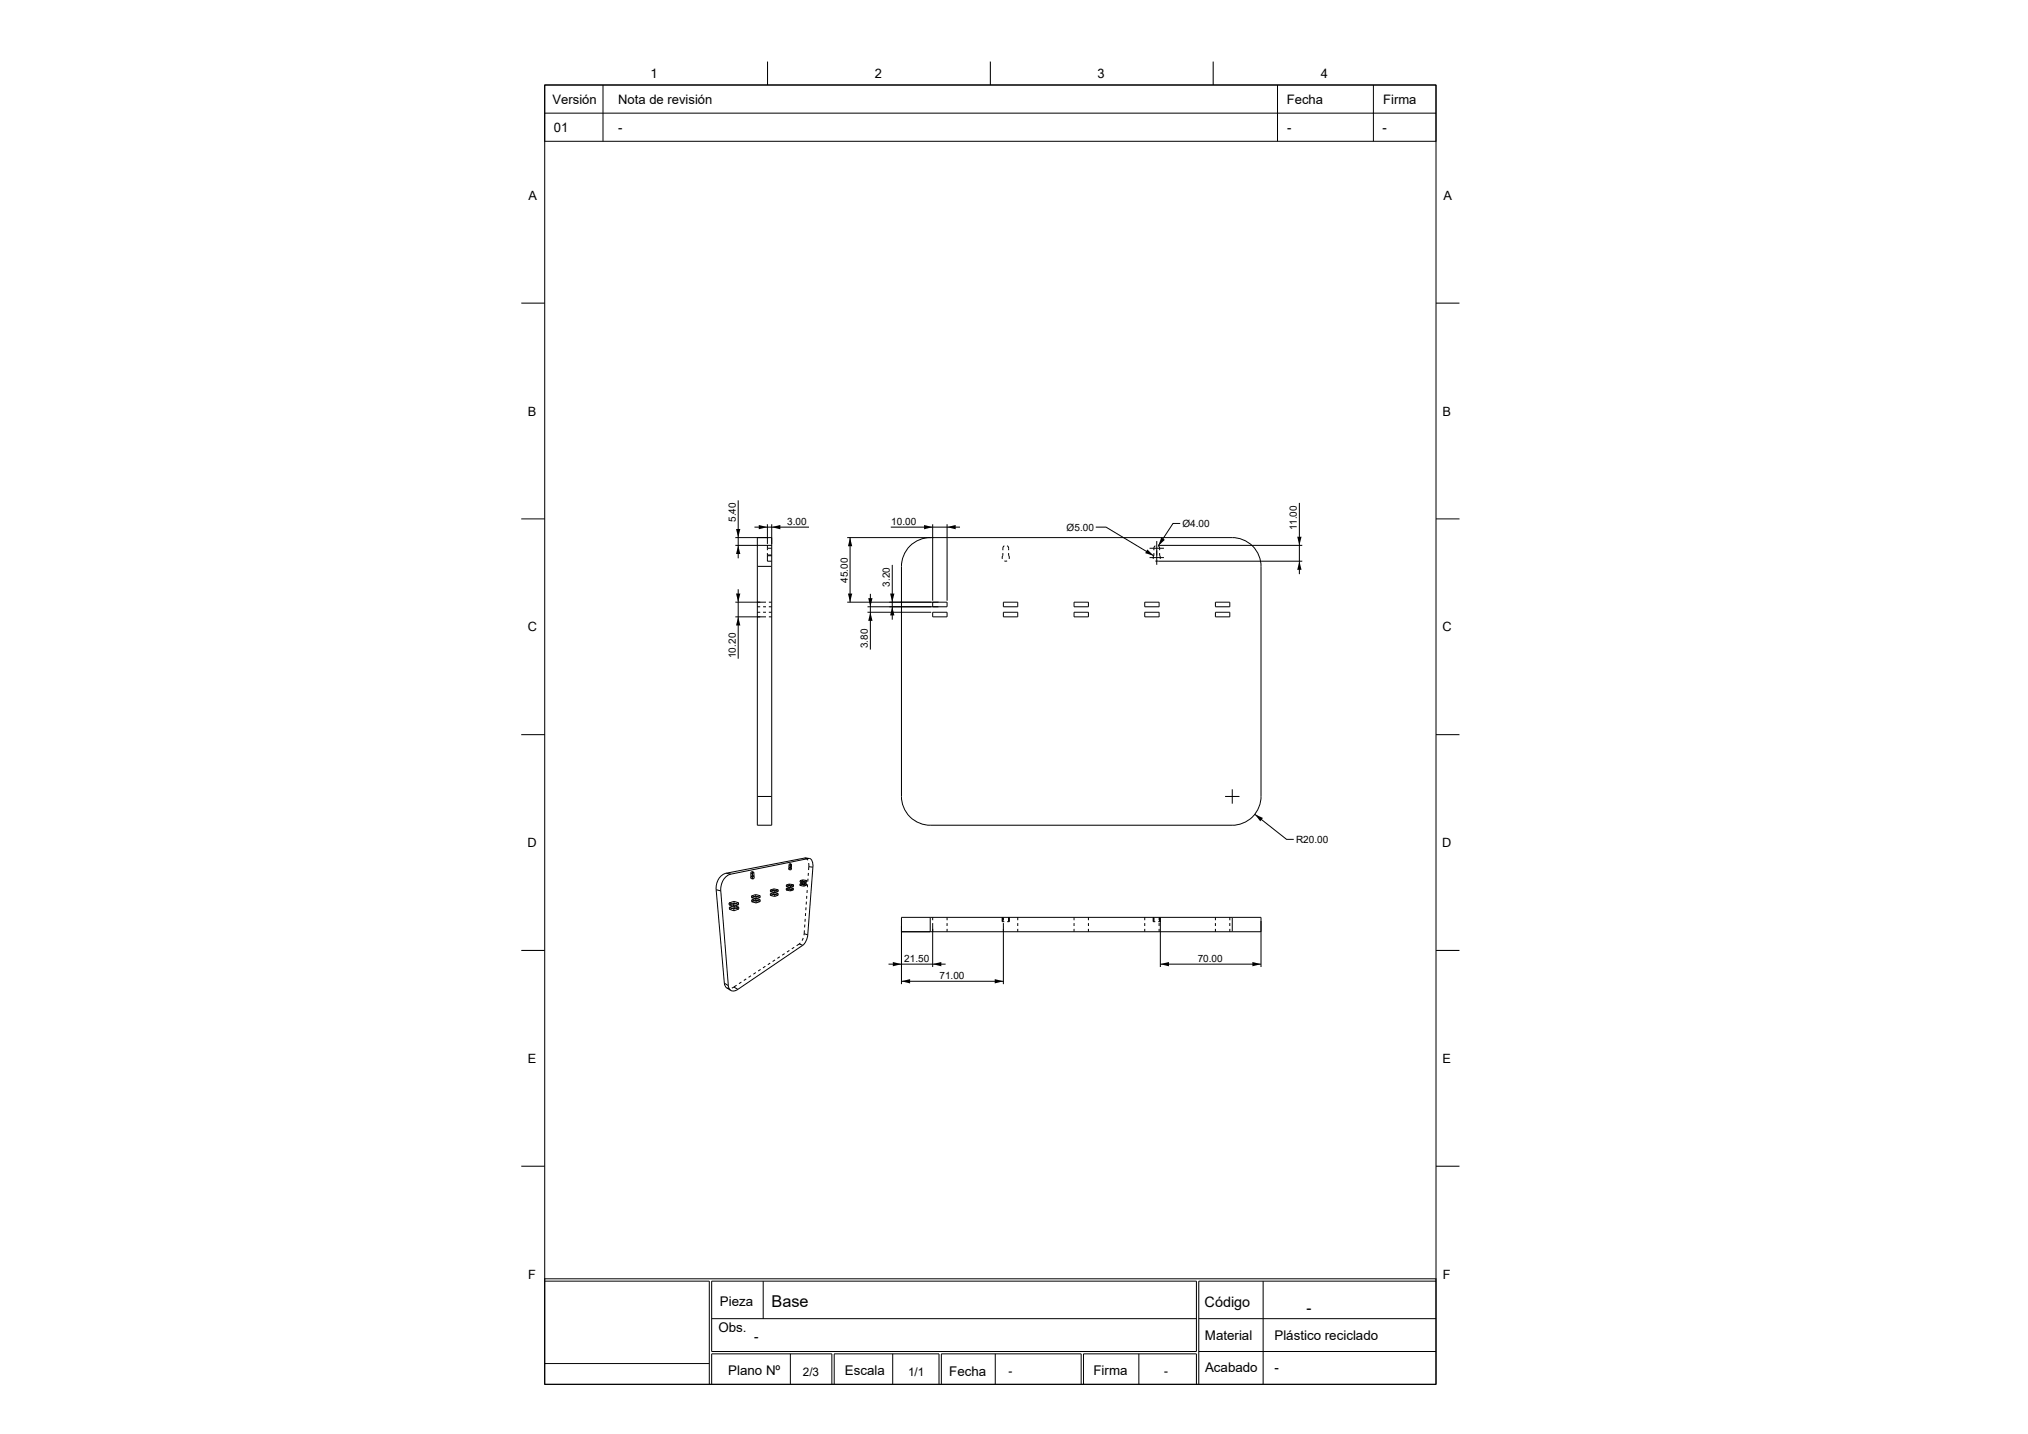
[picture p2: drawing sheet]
<svg xmlns="http://www.w3.org/2000/svg" width="420mm" height="297mm" viewBox="0 0 420 297" stroke-linecap="round" stroke-linejoin="round" font-family="sans-serif">
<g fill="none" stroke="#000" stroke-width=".21">
<path d="M112.8 17.6h184.6v269.1h-184.6zM112.8 17.6h184.6v11.7h-184.6zM124.9 17.6v11.7M159 12.7v4.9M205.1 12.7v4.9M251.3 12.7v4.9M264.6 17.6v11.7M284.4 17.6v11.7M112.8 23.4h184.6M108 62.8h4.8M297.4 62.8h4.9M108 107.5h4.8"/>
<path d="M152.3 113h7.5M152.3 111.3h7.5M152.9 103.6v12M156.2 109.2h11.3M156.8 117.3h3M158.9 115.1h.9M158.9 114.9h.9M158.9 113.6h.9M158.9 113v.6M158.9 115.1v1.1h.9M158.9 108.6v4.1M158.9 113.6v.4"/>
<path d="M158.9 114.5v.6M159.8 108.6v62.3h-3v-59.6M176.1 111.3v13.4M184.5 109.2h14.3M184.8 117v11.4M192.7 111.3a6 6 0 0 0-6 6v47.7a6 6 0 0 0 6 5.9h62.5a6 6 0 0 0 6-5.9v-47.7a6 6 0 0 0-6-6h-79.7M193.2 108.6v15.8M196.1 108.6v15.8M207.7 114.5l-.1 1.3M208 116.2h.6M208 113l-.3 .4v.6M208.6 113l.3 .4v.6"/>
<path d="M208.9 114.5l.1 1.3M226.9 109.2h2.2l9.8 5.9M238.1 113.6h3M238.1 115.5h3M238.9 115.1v.7M239 114.5l-.1 .6M239.3 116.2h.6M239.3 113l-.3 .4v.6M239.6 112.1v4.9M239.8 113l.3 .4 .1 .6M239.9 116.2h29.8M239.9 113h29.8"/>
<path d="M240.2 114.5l.1 1.3M244.4 108.4h-1.5l-3 4.7M269.1 104.2v14.7M297.4 107.5h4.9M152.3 124.7h6.3M152.3 127.8h6.3M152.9 122v14.4M156.8 125.7h.6M156.8 126.8h.6M158 125.7h.6M158 126.8h.6M159.2 127.8h.6"/>
<path d="M159.2 125.7h.6M159.2 126.8h.6M159.2 124.7h.6M175.5 124.7h20.6v1h-16.4M179.7 126.8h13.2M180.3 123v11.5M193.2 126.8h2.9v1h-2.9zM193.2 124.7v1M207.8 124.7h3v1h-3zM207.8 126.8h3v1h-3zM222.4 126.8h3v1h-3zM222.4 124.7h3v1h-3z"/>
<path d="M237.1 126.8h3v1h-3zM237.1 124.7h3v1h-3zM251.7 126.8h3v1h-3zM251.7 124.7h3v1h-3zM108 152.2h4.8M297.4 152.2h4.9M156.8 165h3M163.4 179.7l.1 .4M163.4 179.7l.2 .1M163.4 179.7h.5M163.4 179.7h.1M163.4 179.2h.3"/>
<path d="M163.4 179.2v.5M163.6 178.9l.1 .2M163.6 178.9l-.2 .3M163.6 178.9h.2M163.6 179.6v.3l-.1 .2M163.6 179.6l.3 .1M163.6 179.8l.1 .4M163.7 179.1h.2M163.7 179.1l-.1 .5M163.7 179.2l-.1 .6M163.8 178.9l.1 .2M163.8 178.9l-.1 .3"/>
<path d="M163.9 179.7h.1M163.9 179.7l-.2 .5M163.9 179.1v.6M166.6 177.7l-16.2 3.2M166.6 177.7l.4 .1 .3 .4M166.6 177.7l1 .1M167.5 178.7v.8M167.5 179.5l.9 .1M167.5 179.5v.7M167.6 177.8l-16.2 3.2M167.6 177.8a1.43 1.43 0 0 1 .8 1.8M168.4 179.6l-1.1 14"/>
<path d="M253.7 165h3M255.2 163.5v2.9M259.9 168.7l6.5 5.1h1.5M108 196.8h4.8M148.3 184.3l1.7 19.3M148.3 184.3l1 .2M149.3 184.5l1.5 19.6M150.4 180.9l1 .1M150.4 180.9a3.1 3.1 0 0 0-2.1 3.4M151 187v.4M151 187l.9 .3M151 187.4l.9 .3"/>
<path d="M151 187.9l.1 .4M151 187.9l1 .3M151.1 188.3l.9 .3M151.4 181a3.2 3.2 0 0 0-2.1 3.5M151.9 187.3v.4M152 188.2v.4M152 186.7l-1 .3M152 186.7v.4M152 186.7l.9 .3M152 187.1l-1 .3M152 187.1l1 .3M152.1 187.6l-1.1 .3"/>
<path d="M152.1 187.6v.4M152.1 187.6l.9 .3M152.1 188l-1 .3M152.1 188l.9 .3M152.9 187l.1 .4M152.9 187l-1 .3M153 187.4l-1.1 .3M153 187.9v.4M153 187.9l-1 .3M153 188.3l-1 .3M155.5 180.8l.3 .1M155.5 180.8v.7"/>
<path d="M155.5 181.5l.1 .5M155.5 181.5l.3 .1M155.5 181.5h.3M155.5 181.5h.1M155.6 182h.3M155.7 185.5v.4M155.7 185.5l.9 .3M155.7 185.9l.9 .3M155.7 186.4v.4M155.7 186.4l.9 .2M155.7 186.8l.9 .2M155.7 180.5l-.2 .3"/>
<path d="M155.7 180.5l.3 .1M155.7 180.5l.2 .3M155.8 180.9v.6M155.8 181.6l.1 .4M155.8 181.5v.1M155.9 180.8v.6M155.9 180.8h.2M155.9 181.4h.2M155.9 181.4h.1M155.9 181.4l.3 .1M155.9 181.4v.4l-.3 .2M156 180.6l-.2 .3"/>
<path d="M156 180.6l.1 .2M156.1 180.8v.6M156.1 181.4l.1 .1M156.2 181.5v.3l-.3 .2M156.5 185.3l.9 .2M156.5 185.3l-.8 .2M156.5 185.3v.4M156.5 185.7l.9 .2M156.5 185.7l-.8 .2M156.5 186.1l-.8 .3M156.5 186.1v.4M156.5 186.1l.9 .2"/>
<path d="M156.5 186.5l-.8 .3M156.5 186.5l.9 .2M156.6 185.8v.4M156.6 186.6v.4M157.4 185.5v.4M157.4 185.5l-.8 .3M157.4 185.9l-.8 .3M157.4 186.3v.4M157.4 186.3l-.8 .3M157.4 186.7l-.8 .3M159.5 199.5l-.5 .3M159.5 185.5l.9 .2"/>
<path d="M159.5 185.1l.9 .2M159.5 185.1v.4M159.5 185.1l.8-.2v.3M159.6 184.7l1.5 .4M159.6 184.3l.9 .2M159.6 184.3v.4M160.3 185.2l-.8 .3M160.3 185.2l.8 .2M160.3 184.5l-.7 .2M160.3 184.5l.9 .1M160.3 184.1l.9 .2M160.3 184.1l-.7 .2"/>
<path d="M160.3 184.1v.4M160.4 185.3v.4M160.5 184.5l-.1 .4 .8-.3M160.5 198.8l-.5 .3M161.1 185.4l-.7 .3M161.1 185.1l-.7 .2M161.1 185.1v.3M161.2 184.3l-.7 .2M161.2 184.3v.3M161.5 198.2l-.5 .3M162.5 197.5l-.5 .3M162.8 184.3l.9 .2"/>
<path d="M162.8 184l1.5 .3M162.8 184v.3M162.9 183.6l.8 .2M162.9 183.3l1.4 .3M162.9 183.3v.3M163.5 183.8l.8 .2M163.5 183.8l-.1 .3-.6 .2M163.5 183.8l-.7 .2M163.5 180.1l.2 .1M163.5 183.1v.3l-.6 .2M163.5 183.1l-.6 .2M163.5 183.1l.8 .2"/>
<path d="M163.5 196.9l-.5 .3M164.3 184.3l-.6 .2M164.3 184l-.6 .2v.3M164.3 184v.3M164.3 183.6l-.6 .2M164.3 183.3l-.6 .2v.3M164.3 183.3v.3M164.5 196.2l-.5 .3M165.5 195.5l.8 .3M165.5 195.5l-.5 .4M165.7 183.4l.8 .1M165.7 183.1v.3"/>
<path d="M165.7 183.1l.8 .1M165.7 182.7l.8 .2M165.7 182.4v.3M165.7 182.4l.9 .1M165.8 195.3l-.3 .2M166.2 183.2l.8 .2M166.2 183.2l-.5 .2M166.2 182.9l.8 .1M166.2 182.9v.3M166.2 182.9l-.5 .2M166.2 182.5l.9 .2M166.2 182.5l-.5 .2"/>
<path d="M166.2 182.2v.3M166.2 182.2l-.5 .2M166.2 182.2l.9 .2M166.3 195.8l-13.5 9.1M166.4 194.3l-.3 .5M166.5 183.2v.3M166.5 193.4l.8 .2M166.5 193.4v.3M166.6 182.5l-.1 .4M166.6 192.7l-.1 .7M166.7 191.5l-.1 .6M166.8 190.3l-.1 .6"/>
<path d="M166.8 189.1v.6M166.9 187.9v.6M167 186.7v.6M167 183.4l-.5 .1M167 183l-.5 .2M167 183v.4M167.1 182.7l-.6 .2M167.1 182.4l-.5 .1M167.1 182.4v.3M167.1 185.5l-.1 .6M167.2 184.4l-.1 .6M167.3 183.2l-.1 .6"/>
<path d="M167.3 193.6l-.1 .5a3 3 0 0 1-.9 1.7M167.3 182v.6M167.4 180.8v.6M184 199.7h11.8M186.7 193h74.5M192.7 190v3M193.2 190v.6M193.2 191.2v9.1M196.1 190v.6M196.1 191.2v.6M196.1 192.4v.6M207.5 190v.9h.2"/>
<path d="M207.7 190v.9M207.7 190.9h.3M207.8 190v.6M207.8 191.2v12.6M208.6 190.9h.3M208.9 190v.9M209 190v.9h-.1M210.8 190v.6M210.8 191.2v.6M210.8 192.4v.6M222.4 190v.6M222.4 191.2v.6"/>
<path d="M222.4 192.4v.6M225.4 190v.6M225.4 191.2v.6M225.4 192.4v.6M237.1 190v.6M237.1 191.2v.6M237.1 192.4v.6M238.8 190v.9h.2M238.9 190v.9M239 190.9h.3M239.9 190.9h.3M240.1 190v.6"/>
<path d="M240.1 191.2v.6M240.1 192.4v.6M240.2 190.9h.1M240.2 190v.9M240.3 190v10.3M240.3 199.7h20.9M251.7 190v.6M251.7 191.2v.6M251.7 192.4v.6M254.7 190v.6M254.7 191.2v.6M254.7 192.4v.6"/>
<path d="M255.2 190v3M297.4 196.8h4.9M150 203.6l.2 .6 .3 .4M150 203.6l.8 .5M150.5 204.6l.5 .1M150.5 204.6l.8 .5M150.8 204.1l.2 .6 .3 .4M152 204.4l-.4 .2M152 204.4l.8 .5M152.6 204.1l-.6 .3M152.8 204.9a1.37 1.37 0 0 1-1.5 .2M153.5 203.4l-.5 .3"/>
<path d="M154.5 202.7l-.5 .4M155.5 202.1l-.5 .3M156.5 201.4l-.5 .4M157.5 200.8l-.5 .3M158.5 200.1l-.5 .4M186.7 203.2h21.1M261.2 200.3v-10.3h-74.5v13.8M108 241.5h4.8M297.4 241.5h4.9M112.8 264.9h184.6v21.8h-184.6zM112.8 265.3h34.1v21.4M147.4 265.3h100.4v14.6h-100.4z"/>
<path d="M147.4 273.1h100.4M158.1 265.3v7.8M248.3 279.9h49.1M248.3 273.1h49.1M261.6 265.3v21.4M297.4 265.3h-49.1v21.4M112.8 282.4h34.1M147.4 286.7v-6.3h24.9v6.3M163.7 280.4v6.3M172.8 286.7v-6.3h21.7v6.3M184.9 280.4v6.3M195 286.7v-6.3h28.9v6.3"/>
<path d="M206.1 280.4v6.3M224.4 286.7v-6.3h23.4v6.3M235.9 280.4v6.3"/>
</g>
<g fill="#000">
<path d="M152.9 113l.4 1.7h-.9zM152.4 109.6h.9l-.4 1.7zM157.1 108.7l1.8 .5-1.8 .4zM159.8 109.2l1.8-.5v.9zM176.1 111.3l.4 1.8h-.9zM191.4 108.7l1.8 .5-1.8 .4zM196.1 109.2l1.8-.5v.9zM237.6 113.8l1.3 1.3-1.7-.5zM240.5 111.3l.7 .5-1.3 1.3zM269.1 116.2l.4 1.8h-.8zM268.7 111.2h.8l-.4 1.8zM152.4 122.9h.9l-.4 1.8z"/>
<path d="M152.9 127.8l.4 1.7h-.9zM175.6 122.9h.9l-.4 1.8zM180.3 126.8l.4 1.8h-.9zM179.8 123.9h.9l-.4 1.8zM184.3 122.9h.9l-.4 1.8zM184.8 125.7l.4 1.8h-.9zM259.9 168.7l1.7 .7-.6 .7zM184.9 199.2l1.8 .5-1.8 .4zM193.2 199.7l1.7-.5v.9zM240.3 199.7l1.8-.5v.9zM259.4 199.2l1.8 .5-1.8 .4zM186.7 203.2l1.8-.4v.9z"/>
<path d="M206 202.8l1.8 .4-1.8 .5z"/>
</g>
<text font-size="3.4" x="159.8" y="270.6">Base</text>
<text font-size="3.1" x="270.6" y="271.9">-</text>
<text font-size="3" x="249.5" y="270.6">Código</text>
<g font-size="2.8">
<text x="148.8" y="275.8">Obs.</text>
<text x="149.1" y="270.5">Pieza</text>
<text x="156.2" y="277.7">-</text>
<text x="249.5" y="277.5">Material</text>
<text x="263.9" y="277.6">Plástico reciclado</text>
<text x="150.8" y="284.9">Plano Nº</text>
<text x="175" y="284.9">Escala</text>
<text x="196.6" y="284.9">Fecha</text>
<text x="226.5" y="284.8">Firma</text>
<text x="249.6" y="284.2">Acabado</text>
<text x="263.9" y="284.2">-</text>
</g>
<g font-size="2.7">
<text x="114.4" y="21.5">Versión</text>
<text x="128" y="21.5">Nota de revisión</text>
<text x="266.5" y="21.5">Fecha</text>
<text x="286.5" y="21.5">Firma</text>
<text x="114.7" y="27.3">01</text>
<text x="128" y="27.3">-</text>
<text x="266.6" y="27.3">-</text>
<text x="286.3" y="27.3">-</text>
</g>
<g font-size="2.6">
<text x="134.8" y="16.1">1</text>
<text x="181.2" y="16.1">2</text>
<text x="227.3" y="16.1">3</text>
<text x="273.5" y="16.1">4</text>
<text x="109.5" y="41.4">A</text>
<text x="298.9" y="41.4">A</text>
<text x="109.3" y="86.1">B</text>
<text x="298.8" y="86.1">B</text>
<text x="109.3" y="130.8">C</text>
<text x="298.7" y="130.8">C</text>
<text x="109.2" y="175.5">D</text>
<text x="298.7" y="175.5">D</text>
<text x="109.3" y="220.2">E</text>
<text x="298.8" y="220.2">E</text>
<text x="109.4" y="264.9">F</text>
<text x="298.8" y="264.9">F</text>
</g>
<g font-size="2.4">
<text x="166.3" y="284.9">2/3</text>
<text x="188.1" y="284.9">1/1</text>
<text x="208.8" y="284.9">-</text>
<text x="241.1" y="284.8">-</text>
</g>
<g font-size="2.1">
<text x="152.4" y="108.1" transform="rotate(-90 152.4 108.1)">5.40</text>
<text x="163" y="108.7">3.00</text>
<text x="184.6" y="108.7">10.00</text>
<text x="220.9" y="109.9">Ø5.00</text>
<text x="244.9" y="109.2">Ø4.00</text>
<text x="268.6" y="109.9" transform="rotate(-90 268.6 109.9)">11.00</text>
<text x="175.6" y="120.7" transform="rotate(-90 175.6 120.7)">45.00</text>
<text x="184.3" y="121.5" transform="rotate(-90 184.3 121.5)">3.20</text>
<text x="152.4" y="136.4" transform="rotate(-90 152.4 136.4)">10.20</text>
<text x="179.8" y="134.2" transform="rotate(-90 179.8 134.2)">3.80</text>
<text x="268.4" y="174.6">R20.00</text>
<text x="187.3" y="199.2">21.50</text>
<text x="194.6" y="202.7">71.00</text>
<text x="248" y="199.2">70.00</text>
</g>
</svg>
